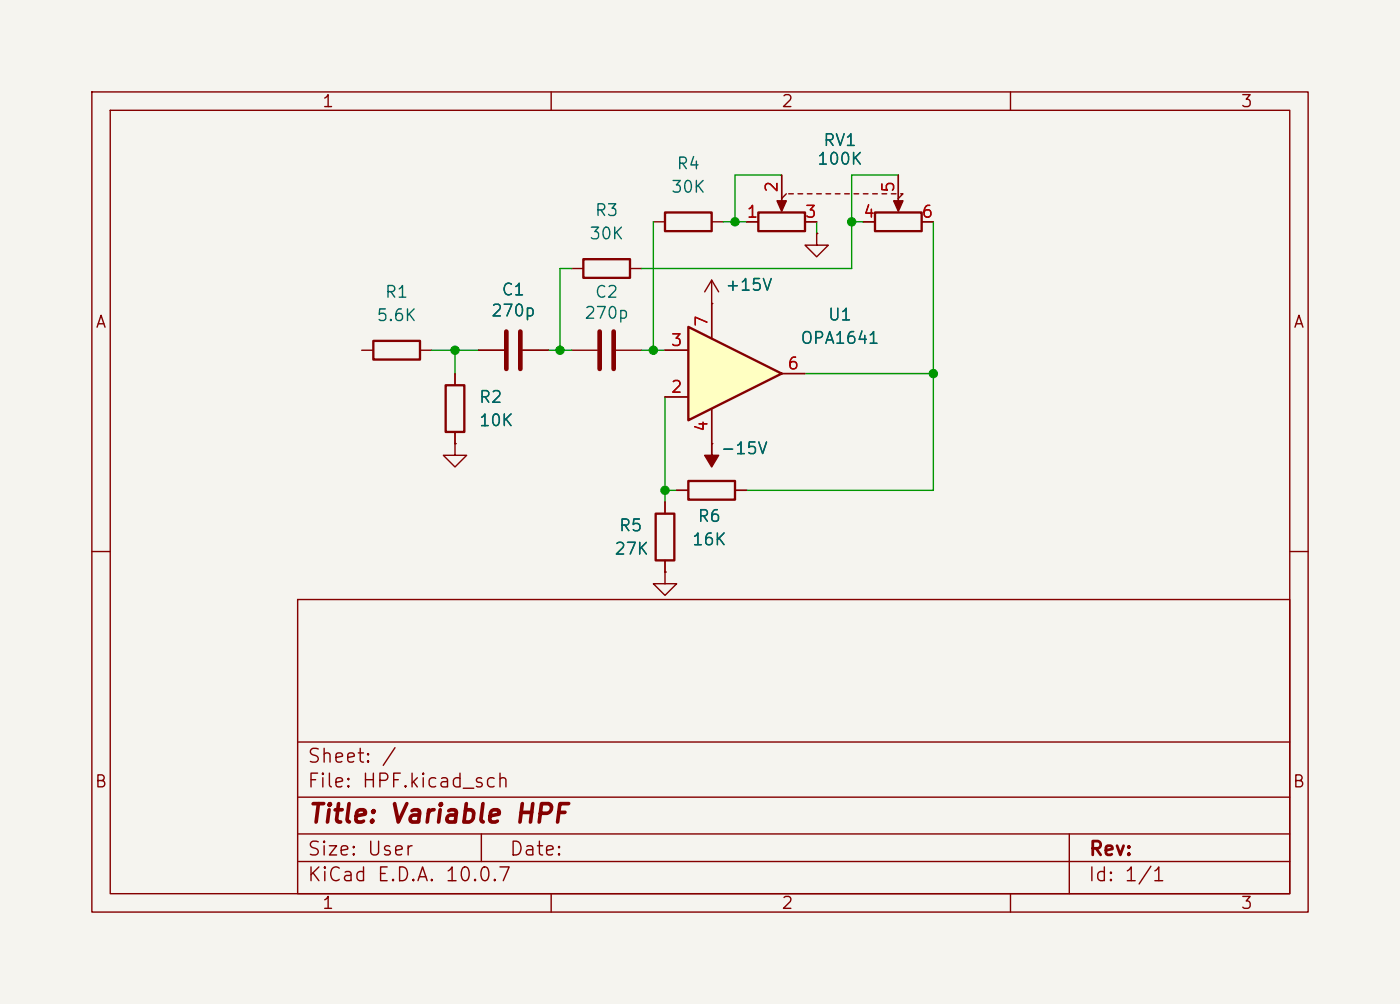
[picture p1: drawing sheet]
<svg xmlns="http://www.w3.org/2000/svg" width="152mm" height="109mm" viewBox="0 0 152 109" stroke-linecap="round" stroke-linejoin="round" font-family="sans-serif">
<path d="M0 0h152.4v109.2h-152.4z" fill="#f5f4ef" stroke="#f5f4ef" stroke-width=".11"/>
<g fill="none" stroke="#840000" stroke-width=".15">
<path d="M10 10h132.4v89.2h-132.4zM12 12h128.4v85.2h-128.4zM60 10v2M110 10v2M52.1 38.1h2.8M56.9 38.1h2.8M71.1 24.1h1.3M77.5 24.1h1.2M88.9 25.4v1.3h1.3l-1.3 1.2-1.3-1.2h1.3M88.9 25.4h.1M72.4 54.6v1.3M73.7 53.3h1.2"/>
<path d="M77.5 48.3h.1M80 53.3h1.3M10 60h2M32.4 65.2h108v32h-108zM72.4 62.2v1.3h1.3l-1.3 1.3-1.3-1.3h1.3M72.4 62.2h.1M72.4 61v1.2M140.4 60h2M32.4 93.7h108M32.4 90.7h108M32.4 86.7h108M32.4 80.7h108"/>
<path d="M52.4 90.7v3M60 97.2v2M110 97.2v2M116.4 90.7v6.5"/>
</g>
<path d="M55.1 36.1v4M56.6 36.1v4" fill="none" stroke="#840000" stroke-width=".51"/>
<path d="M72.4 23.1h5.1v2h-5.1zM71.4 55.9h2v5.1h-2zM74.9 52.3h5.1v2.1h-5.1z" fill="none" stroke="#840000" stroke-width=".25"/>
<path d="M77.5 48.3v1.2h.7l-.7 1.3-.8-1.3h.8z" fill="#840000" stroke="#840000" stroke-width=".15"/>
<path d="M74.9 35.6l10.2 5-10.2 5.1z" fill="#ffffc2"/>
<path d="M40.6 37.1h5.1v2h-5.1zM63.5 28.2h5.1v2h-5.1zM74.9 35.6l10.2 5-10.2 5.1zM82.5 23.1h5.1v2h-5.1zM95.2 23.1h5.1v2h-5.1zM48.5 41.9h2v5.1h-2z" fill="none" stroke="#840000" stroke-width=".25"/>
<g fill="none" stroke="#840000" stroke-width=".15">
<path d="M85.1 19.1v3.5M97.8 19.1v3.5M39.4 38.1h1.2M45.7 38.1h1.3M52.1 38.1h2.8M56.9 38.1h2.8M62.2 38.1h2.8M62.2 29.2h1.3M67.1 38.1h2.7M68.6 29.2h1.2M72.4 38.1h2.5M77.5 33h.1"/>
<path d="M77.5 30.5v6.3M77.5 30.5l-.8 1.3M77.5 30.5l.7 1.3M81.3 24.1h1.2M85.6 21.1l-.5 .5M85.9 21.1h.5M86.9 21.1h.5M87.6 24.1h1.3M87.9 21.1h.5M88.9 25.4h.1M88.9 21.1h.5M89.9 21.1h.5"/>
<path d="M90.9 21.1h.5M91.9 21.1h.6M93 21.1h.5M94 21.1h.5M94 24.1h1.2M95 21.1h.5M96 21.1h.5M97 21.1h.5M98 21.1h.3l-.5 .5M100.3 24.1h1.3M49.5 48.3v1.2h1.3l-1.3 1.3-1.2-1.3h1.2M49.5 48.3h.1"/>
<path d="M49.5 40.6v1.3M49.5 47v1.3M72.4 43.2h2.5M72.4 54.6v1.3M73.7 53.3h1.2M77.5 48.3h.1M77.5 44.5v3.8M80 53.3h1.3M85.1 40.6h2.5M72.4 62.2h.1M72.4 61v1.2"/>
</g>
<path d="M65.3 36.1v4M66.8 36.1v4" fill="none" stroke="#840000" stroke-width=".51"/>
<g fill="#840000" stroke="#840000" stroke-width=".15">
<path d="M84.6 21.8h1l-.5 1.2z"/>
<path d="M97.3 21.8h1l-.5 1.2z"/>
</g>
<g fill="none" stroke="#009600" stroke-width=".15">
<path d="M85.1 19.1h-5.1v5M97.8 19.1h-5.1v10.1h-22.9M47 38.1h5.1M49.5 38.1v2.5M59.7 38.1h2.5M62.2 29.2h-1.2v8.9M69.8 38.1h2.6M71.1 24.1v14M78.7 24.1h2.6M88.9 24.1v1.3M92.7 24.1h1.3M101.6 24.1v29.2h-20.3"/>
<path d="M72.4 53.3h1.3M72.4 43.2v11.4M87.6 40.6h14"/>
</g>
<g fill="#009600" stroke="#009600" stroke-width=".11">
<circle cx="92.7" cy="24.1" r=".46"/>
<circle cx="71.1" cy="38.1" r=".46"/>
<circle cx="80" cy="24.1" r=".46"/>
<circle cx="101.6" cy="40.6" r=".46"/>
<circle cx="72.4" cy="53.3" r=".46"/>
<circle cx="61" cy="38.1" r=".46"/>
<circle cx="49.5" cy="38.1" r=".46"/>
</g>
<text font-size="2" fill="#840000" x="33.4" y="90">Title: Variable HPF</text>
<g font-size="1.5" fill="#840000">
<text x="33.4" y="83.4">Sheet: /</text>
<text x="33.4" y="86.1">File: HPF.kicad_sch</text>
<text x="33.4" y="93.5">Size: User</text>
<text x="55.4" y="93.5">Date:</text>
<text x="118.4" y="93.5">Rev:</text>
<text x="33.4" y="96.3">KiCad E.D.A. 10.0.7</text>
<text x="118.4" y="96.3">Id: 1/1</text>
</g>
<g font-size="1.3" fill="#840000">
<text x="35" y="12">1</text>
<text x="85" y="12">2</text>
<text x="135" y="12">3</text>
<text x="10.3" y="36">A</text>
<text x="140.7" y="36">A</text>
<text x="10.2" y="86">B</text>
<text x="140.6" y="86">B</text>
<text x="35" y="99.2">1</text>
<text x="85" y="99.2">2</text>
<text x="135" y="99.2">3</text>
</g>
<g font-size="1.3" fill="#006464">
<text x="89.5" y="16.2">RV1</text>
<text x="64.7" y="23.8">R3</text>
<text x="73" y="21.3">30K</text>
<text x="73.6" y="18.7">R4</text>
<text x="88.9" y="18.2">100K</text>
<text x="64.1" y="26.4">30K</text>
<text x="40.9" y="35.3">5.6K</text>
<text x="41.8" y="32.7">R1</text>
<text x="53.4" y="34.7">270p</text>
<text x="54.5" y="32.5">C1</text>
<text x="63.5" y="35">270p</text>
<text x="64.7" y="32.7">C2</text>
<text x="78.9" y="32">+15V</text>
<text x="90" y="35.2">U1</text>
<text x="87" y="37.7">OPA1641</text>
<text x="52.1" y="44.1">R2</text>
<text x="52.1" y="46.7">10K</text>
<text x="78.4" y="49.7">-15V</text>
<text x="67.3" y="58.1">R5</text>
<text x="75.2" y="59.6">16K</text>
<text x="75.8" y="57.1">R6</text>
<text x="66.8" y="60.7">27K</text>
</g>
<g font-size="1.3" fill="#a90000">
<text x="81.2" y="24">1</text>
<text x="85" y="21.1" transform="rotate(-90 85 21.1)">2</text>
<text x="87.5" y="24">3</text>
<text x="93.9" y="24">4</text>
<text x="97.7" y="21.1" transform="rotate(-90 97.7 21.1)">5</text>
<text x="100.2" y="24">6</text>
<text x="77.3" y="35.7" transform="rotate(-90 77.3 35.7)">7</text>
<text x="72.9" y="38">3</text>
<text x="85.6" y="40.5">6</text>
<text x="72.9" y="43">2</text>
<text x="77.3" y="47.1" transform="rotate(-90 77.3 47.1)">4</text>
</g>
</svg>
